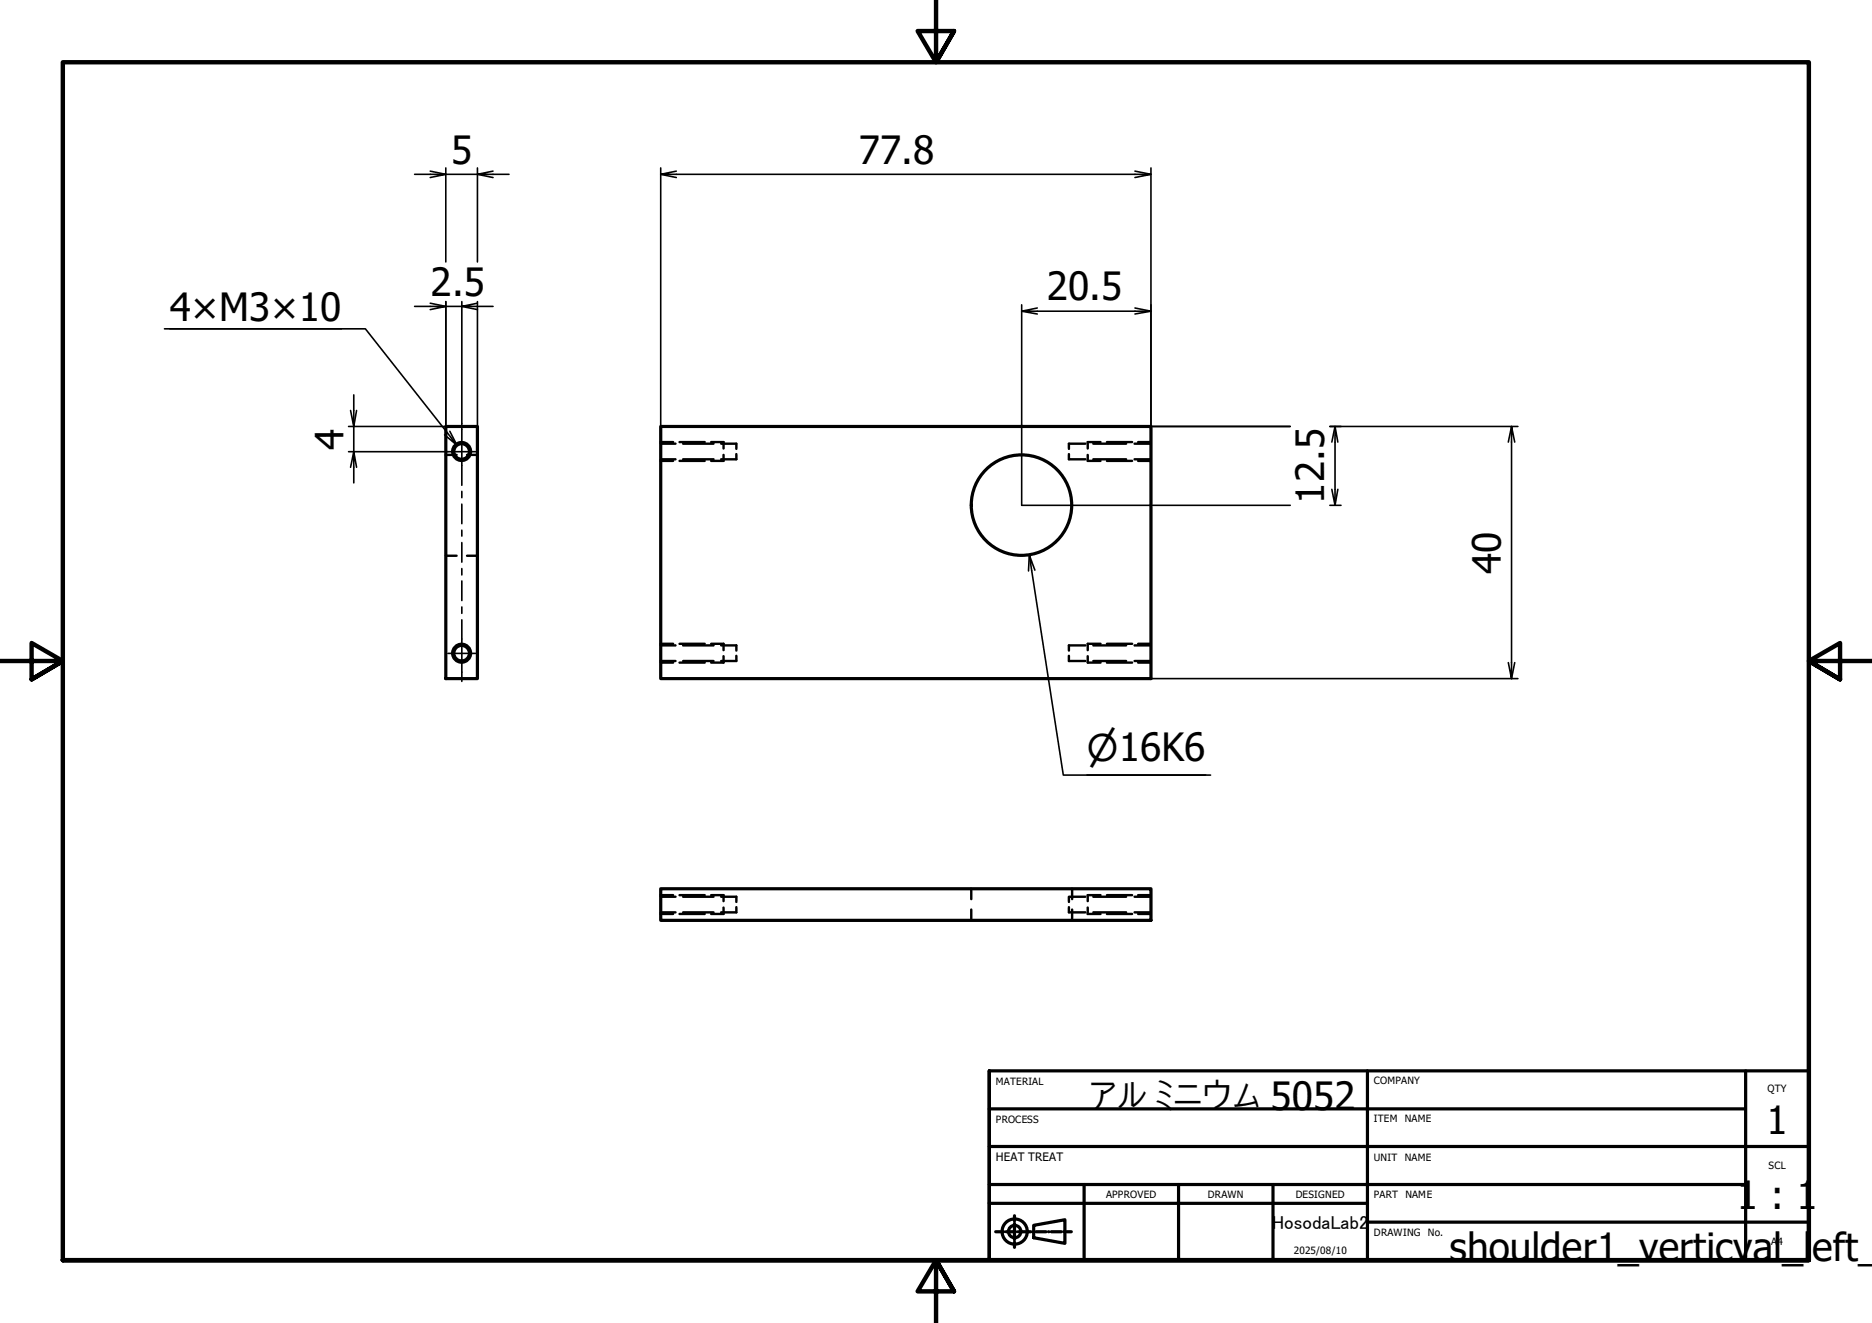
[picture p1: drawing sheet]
<svg xmlns="http://www.w3.org/2000/svg" width="297mm" height="210mm" viewBox="0 0 297 210" stroke-linecap="round" stroke-linejoin="round" font-family="sans-serif">
<!-- layer: Hidden (ISO) -->
<g fill="none" stroke="#000" stroke-width=".38">
<path d="M70.7 72.2h1.8M74.1 72.2h1.7M104.8 70.4h2.4M104.8 72.9h2.4M104.8 70.1h2M104.8 73.1h2M107.8 70.1h4M107.8 73.1h4M108.4 70.4h4.8M108.4 72.9h4.8M112.8 70.1h2v1.1M114.4 70.4h2.4v.8"/>
<path d="M114.8 72.2v.9h-2M116.8 72v.9h-2.4M169.6 72v.9h2.6M172.2 70.4h-2.6v.8M172.6 72.2v.9h2M173.5 70.4h5.2M173.5 72.9h5.2M174.6 70.1h-2v1.1M175.6 70.1h4M175.6 73.1h4M180 70.4h2.6M180 72.9h2.6"/>
<path d="M180.6 70.1h2M180.6 73.1h2M70.7 88.2h1.8M74.1 88.2h1.7M104.8 102.4h2.4M104.8 104.9h2.4M104.8 102.1h2M104.8 105.1h2M107.8 102.1h4M107.8 105.1h4M108.4 102.4h4.8M108.4 104.9h4.8"/>
<path d="M112.8 102.1h2v1.1M114.4 102.4h2.4v.8M114.8 104.1v1h-2M116.8 104v.9h-2.4M169.6 104v.9h2.6M172.2 102.4h-2.6v.8M172.6 104.1v1h2M173.5 102.4h5.2M173.5 104.9h5.2M174.6 102.1h-2v1.1M175.6 102.1h4M175.6 105.1h4"/>
<path d="M180 102.4h2.6M180 104.9h2.6M180.6 102.1h2M180.6 105.1h2M104.8 142.3h2.4M104.8 144.8h2.4M104.8 142h2M104.8 145h2M107.8 142h4M107.8 145h4M108.4 142.3h4.8M108.4 144.8h4.8"/>
<path d="M112.8 142h2v1M114.4 142.3h2.4v.8M114.8 144v1h-2M116.8 143.9v.9h-2.4M154.1 141v1.7M154.1 144.3v1.7M169.6 143.9v.9h2.6M170.1 141v1.7M170.1 144.3v1.7M172.2 142.3h-2.6v.8M172.6 144v1h2M173.5 142.3h5.2"/>
<path d="M173.5 144.8h5.2M174.6 142h-2v1M175.6 142h4M175.6 145h4M180 142.3h2.6M180 144.8h2.6M180.6 142h2M180.6 145h2"/>
</g>
<!-- layer: Visible (ISO) -->
<g fill="none" stroke="#000" stroke-width=".51">
<path d="M70.7 67.7h5.1v40h-5.1zM104.8 67.7h77.8v40h-77.8zM104.8 141h77.8v5h-77.8z"/>
<circle cx="73.2" cy="71.6" r="1.24"/>
<circle cx="162.1" cy="80.1" r="8"/>
<circle cx="73.2" cy="103.6" r="1.24"/>
</g>
<!-- layer: Visible Narrow (ISO) -->
<g fill="none" stroke="#000" stroke-width=".38">
<circle cx="73.2" cy="71.6" r="1.49"/>
<circle cx="73.2" cy="103.6" r="1.49"/>
</g>
<!-- layer: Border (ISO) -->
<path d="M148.5 -.1v10l-2.9-5h5.8l-2.9 5 2.9-5M0 104.9h10l-5-2.9v5.8l5-2.9-5 2.9M297 104.9h-10l5-2.9v5.8l-5-2.9 5 2.9M10 199.9v-190h277v190h-277h277M151.4 204.9l-2.9-5 2.9 5h-5.8l2.9-5v10" fill="none" stroke="#000" stroke-width=".7"/>
<!-- layer: Title (ISO) -->
<g fill="none" stroke="#000" stroke-width=".51">
<path d="M157 169.9h130v30h-130M157 175.9h120M217 169.9v30M277 169.9v30M157 199.9v-30v30M157 190.9h60M157 187.9h120M157 181.9h130M158 195.4h.7M159.2 195.4h.1M159.6 195.4h1.6M161 192.9v.8"/>
<path d="M161 194.1v.1M161 194.6v1.6M161 196.6v.1M161 197.1v.8M161.5 195.4h.1M162.1 195.4h1.5M164 195.4h.1M164 194.4l5-.9v3.8l-5-.9zM164.4 195.4h1.6M166.4 195.4h.1M166.8 195.4h1.6M168.8 195.4h.1"/>
<path d="M169.2 195.4h.8M172 187.9v12M187 187.9v12M202 187.9v12M217 193.9h70"/>
<circle cx="161" cy="195.4" r="2"/>
<circle cx="161" cy="195.4" r=".98"/>
</g>
<!-- layer: Dimension (ISO) -->
<g fill="none" stroke="#000" stroke-width=".25">
<path d="M65.8 27.7h4.9l-2.4 .5M68.3 27.1l2.4 .6h5.1l2.4 .5M70.7 26.6v15M75.8 26.6v15M78.2 27.1l-2.4 .6h5M104.8 27.7l2.5 .5M104.8 26.6v41.1M107.3 27.1l-2.5 .6h77.8l-2.5 .5M180.1 27.1l2.5 .6M182.6 26.6v41.1h22.1M26.1 52.2h31.9l14.5 18.4-2-1.6M26.9 52.2h27.3"/>
<path d="M65.8 48.6h4.9l-2.4 .5M68.3 48.1l2.4 .5h2.6l2.5 .5M70.7 47.9v19.8h-15.4M73.3 47.9v19.3M75.8 48.1l-2.5 .5h4.9M75.8 47.9v19.8M162.1 48.4v31.8h42.6M162.1 49.4l2.5 .4M164.6 48.9l-2.5 .5h20.5l-2.5 .4M180.1 48.9l2.5 .5M55.3 71.7h15.8M56.1 62.6v5.1l-.5-2.6"/>
<path d="M56.6 74.1l-.5-2.4v4.9M56.6 65.1l-.5 2.6v4l-.5 2.4M71.4 68.4l1.1 2.2M211 67.7h29.9M211.8 67.7l-.5 2.4M212.3 70.1l-.5-2.4v12.5l-.5-2.6M212.3 77.6l-.5 2.6M239.8 67.7l-.5 2.4M240.3 70.1l-.5-2.4v40l-.5-2.6M163.3 88l-.1 2.6M164.2 90.5l-.9-2.5 5.4 35h23.4M211 80.2h1.8"/>
<path d="M182.6 107.7h58.3M240.3 105.1l-.5 2.6M172.5 123h18.8"/>
</g>
<!-- layer: Center Mark (ISO) -->
<path d="M71.1 71.7h4.4M71.1 103.7h4.4" fill="none" stroke="#000" stroke-width=".25"/>
<!-- layer: Centerline (ISO) -->
<path d="M73.3 67.2v9.8M73.3 77.9v1.1M73.3 80v3.1M73.3 98.3v9.8M73.3 84.1v1M73.3 86.1v3.1M73.3 90.2v1M73.3 92.2v3.1M73.3 96.3v1" fill="none" stroke="#000" stroke-width=".25"/>
<g font-size="6.2">
<text x="71.6" y="25.9">5</text>
<text x="136.3" y="25.9">77.8</text>
<text x="68.3" y="47">2.5</text>
<text x="166.1" y="47.7">20.5</text>
<text x="26.9" y="50.9">4×M3×10</text>
<text x="54.5" y="71.3" transform="rotate(-90 54.5 71.3)">4</text>
<text x="210.1" y="79.9" transform="rotate(-90 210.1 79.9)">12.5</text>
<text x="238.1" y="91" transform="rotate(-90 238.1 91)">40</text>
<text x="172" y="176.2">アルミニウム5052</text>
<text x="280.3" y="179.9">1</text>
<text x="275.6" y="191.9">1 : 1</text>
<text x="230" y="200.1">shoulder1_verticval_left_</text>
</g>
<text font-size="5.8" x="172.5" y="120.7">⌀16K6</text>
<text font-size="3" x="201.9" y="194.9">HosodaLab2</text>
<text font-size="1.8" x="158" y="184.2">HEAT TREAT</text>
<g font-size="1.6">
<text x="158" y="172.1">MATERIAL</text>
<text x="218" y="172">COMPANY</text>
<text x="280.5" y="173.3">QTY</text>
<text x="158" y="178.2">PROCESS</text>
<text x="218" y="178.1">ITEM</text>
<text x="222.9" y="178.1">NAME</text>
<text x="218" y="184.1">UNIT</text>
<text x="222.9" y="184.1">NAME</text>
<text x="280.6" y="185.5">SCL</text>
<text x="175.5" y="190">APPROVED</text>
<text x="191.6" y="190">DRAWN</text>
<text x="205.6" y="190">DESIGNED</text>
<text x="218" y="190.1">PART</text>
<text x="223" y="190.1">NAME</text>
<text x="218" y="196.1">DRAWING</text>
<text x="226.6" y="196.1">No.</text>
<text x="281.1" y="197.5">A4</text>
<text x="205.3" y="198.9">2025/08/10</text>
</g>
</svg>
